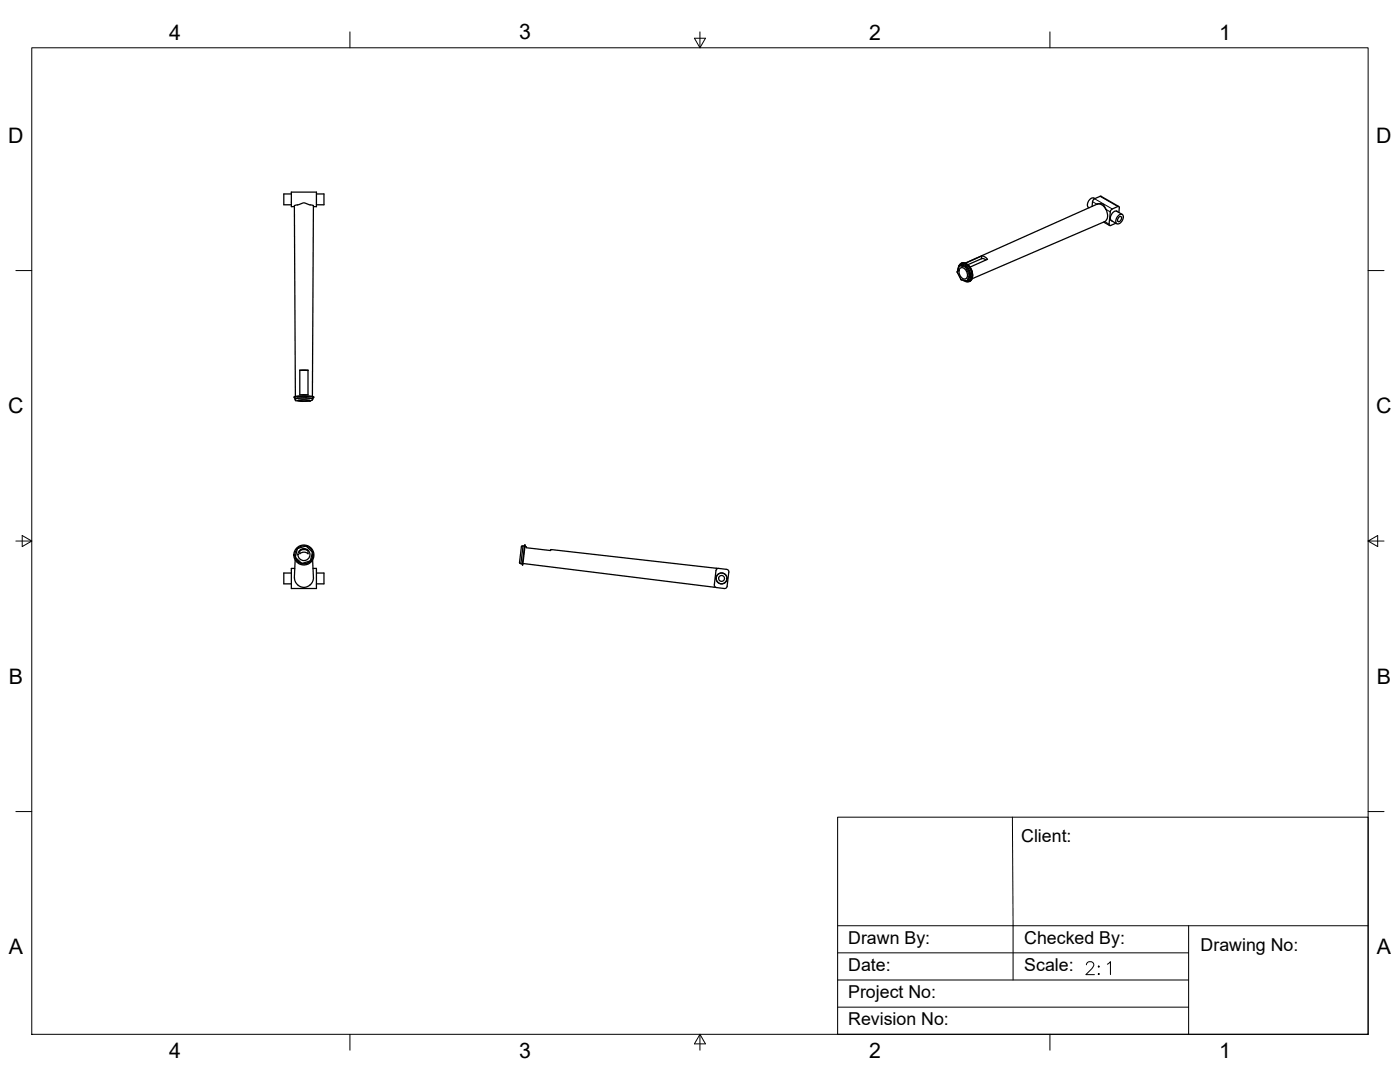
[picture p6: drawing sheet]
<svg xmlns="http://www.w3.org/2000/svg" width="559mm" height="432mm" viewBox="0 0 559 432" stroke-linecap="round" stroke-linejoin="round" font-family="sans-serif">
<!-- layer: Visible -->
<g fill="none" stroke="#000" stroke-width=".51">
<path d="M116.3 77.4h-3v4.3h3M126.3 77.4h3v4.3h-3M437 79.3a2.27 2.27 0 0 0-3 2.5l.5 1M439.5 78.3l7.1 4.1M439.5 78.3l-2.9 1.2-.4 .6-.3 2.3M117.5 82.5h-1.2v-5.8h10v5.8h-1.2M117.5 82.1l.4 76.1M118.8 81.8l2.3-.8 2.7 .8M118.8 81.8l-1.3 .3M123.8 81.8l1.3 .3-.4 76.1M434.5 82.8l.2 .1M437.9 81.5a2.84 2.84 0 0 1 3.5 2"/>
<path d="M437.9 81.5l1.2-.2 1.1 .1 1.2 2.1M437.9 81.5l-52.6 23.5M440.5 88.6l2.4 1.4M441.4 83.5a3.6 3.6 0 0 1-.5 5l-52.9 22.8M443.4 87.9l2.4 1.4M444 83.4l-.8 1.1-.5 5 .1 .5h.5M445.4 89.1l-2.1 .9M445.6 84.2l2.3 1.4M446 84.5a2.29 2.29 0 0 0-2.8 2.7l.2 .7 .5 .3M446.5 86a1.08 1.08 0 0 1 1.4-.4 1.08 1.08 0 0 1 .4 1.5 2.23 2.23 0 0 1-2.7 2.1l-.2-1.4zM446.6 86.7l.6-.3a1.1 1.1 0 0 1 .2 1.4 1.1 1.1 0 0 1-1.3 .4v-.6zM446.8 83l-.2 1.8"/>
<path d="M446.8 83l-.4-.6-2.5 1M382.1 108.6l1.6 3.1M382.7 106.3l.9-1.2 1.4-.2 1.6 1 1.2 1.9 .4 1.7-.3 2-1.2 1-1.4-.2M382.9 106l-.6 1.7M382.9 106l-.8 2.6M383.1 105.8a3.2 3.2 0 0 1 4.2 2.9 2.37 2.37 0 0 1-2 3.6l-1-.5M383.1 107.2a1.95 1.95 0 0 1 2.9 1.7 1.46 1.46 0 0 1-.1 2 1.46 1.46 0 0 1-2.1-.1l-.7-1-.3-1.1zM383.3 105.7l2.5 .6M383.3 105.7l-.4 .3M383.4 105.6a2.94 2.94 0 0 1 4 2.2l.5 2.2a2.16 2.16 0 0 1-1.1 2M385.4 105.1l6.4-2.9-.1 1.1-5.4 2.3M385.8 106.3l1.5 3"/>
<path d="M386.7 112l-.4 .2M387.3 109.5l-.8 2.5-2.8-.3M387.4 109.3v.2M391.8 103.3h1l.7 .5M391.9 102.2l1.1 .3 1.1 1-6.9 3.1-.3-.4M117.7 158.8l-.4-.2 .3-.4 3.3-.3 3.9 .3 .5 .3-.4 .3M117.7 158.6v.6M117.7 158.6l1.8-.4h3.6l1.7 .3 .1 .7M117.9 159.3v.4M117.9 159.3l-.1-.2 .7-.2 3.1-.1 2.5 .1 .8 .2-.2 .2M117.9 159.3h.1M118.8 158.9l-.9 .4"/>
<path d="M118.9 159.8l2.4-.3 2.4 .3-2.4 .3zM119.7 147.7h3.2v9.8h-3.2zM119.7 147.9h3.2M122.2 158.8l2.5 .3v.4l-.9 .6-3.3 .1-2.6-.5M122.2 158.8l-3.4 .1M118.8 218.9l3.3-1 2.6 2.4M118.8 218.9l-.9 3.6 2.6 2.3 3.3-.9M119.7 219.8l1-.6h1.2l1 .6v1.2l-1.6-.7-1.6 .7zM120 219.5l1.6-.2 1 .2M208.7 218l-.6 .1-.8 6.5M209.4 217.9l-.7 .1-.8 7 .6 .1M209.4 217.6l-.9 7.8"/>
<path d="M209.5 217.5l-.1 .1M209.5 217.5l-1 7.9M209.5 218.1l.5 .1v.4l7.3 .8 2.5 .3 .1-.4 66.7 7.6M116.3 228.7h-3v4.3h3M117.6 226.8h-1.3v8.1h10v-8.1h-1.4M117.7 221.4v.1M117.8 223.4l-.3 7M117.9 222.3v.1M124.7 220.3v.1M124.7 220.5l-.9 3.4M124.7 220.4v.1M124.8 223.4l.3 7a4 4 0 0 1-3.9 4l-.6-.1a4 4 0 0 1-3.1-3.9"/>
<path d="M124.9 221.4a3.6 3.6 0 0 1-3.6 3.7 3.6 3.6 0 0 1-3.6-3.6M126.3 228.7h3v4.3h-3M207.4 224.6l.5 .2M208.5 225.5h.1M208.7 224.9l77 9.5M290 227.2l-3.1-.4-1 .5-.8 6.1 .5 1 3.5 .5 .8-.3 .3-.6M290 227.2l.7 .4 .2 .7-.7 5.7"/>
<circle cx="121.3" cy="221.5" r="4"/>
<circle cx="121.3" cy="221.3" r="2.39"/>
<circle cx="121.3" cy="221.4" r="3.6"/>
<circle cx="288" cy="230.8" r="2.2"/>
<circle cx="288" cy="230.8" r="2.15"/>
<circle cx="288" cy="230.8" r="1.17"/>
</g>
<!-- layer: Visible Narrow -->
<g fill="none" stroke="#000" stroke-width=".4">
<path d="M436.9 79.3l7 4.1M439.1 78.4l7.1 4M436.1 80.5l1.7 1M440.9 88.4h.1M440.9 88.4l1.8 1.1M441.4 83.5l1.8 1.1M382.1 108.4v.2M382.1 108.6l1.5 3M382.1 108.6h.1M382.8 106.2a2.1 2.1 0 0 1 3.7-.2 4.8 4.8 0 0 1 .9 5.9 1.76 1.76 0 0 1-1.9 .4M383 105.9l2.4 .5M383.1 105.8l-.2 .2"/>
<path d="M383.1 105.8l-.1 .1M383.3 105.7l-.3 .2M383.6 111.6h.1M383.6 111.6l.1 .1M383.6 111.6l2.4 .5M383.8 105a4.3 4.3 0 0 1 4.4 4.9l-.4 1.7-.8 .7a4.3 4.3 0 0 0-.6-6.5l-1.1-.7zM385.3 106.6l-2.4-.5-.8 2.5M385.3 106.6l1.5 3M385.4 106.4l-.1 .2M385.4 106.4l.2 .1M385.5 106.5l1.6 3M385.5 106.5l-.2 .1"/>
<path d="M385.7 106.2l-.3 .2M385.8 106.3l-.3 .2M386 112l.1 .2M386 112l.2 .2M386.8 109.6h.3M386.8 109.6l-.8 2.5M387 109.4l-.2 .2M387.1 109.4v.2M387.1 109.6l-.9 2.5 .3-.1M387.3 109.3l-.2 .2M387.3 109.5l-.2 .1"/>
</g>
<!-- layer: Border -->
<g fill="none" stroke="#000" stroke-width=".4">
<path d="M12.7 19.1h533.4v393.7h-533.4zM139.7 12.7v6.4M277.2 15.3h4.4l-2.2 3.8zM279.4 12.7v6.4M419.1 12.7v6.4M6.3 108h6.4M546.1 108h6.3M6.3 215.9h6.4M8.9 213.7l3.8 2.2-3.8 2.2zM546.1 215.9l3.8 2.2v-4.4l-3.8 2.2h6.3M6.3 323.9h6.4M546.1 323.9h6.3"/>
<path d="M139.7 412.8v6.3M279.4 412.8l2.2 3.8h-4.4zM279.4 412.8v6.3M419.1 412.8v6.3"/>
</g>
<!-- layer: Titleblock -->
<path d="M334.3 326.1h211.8v86.7h-211.8zM404.1 326.1l.3 65M334.3 369.4h211.8M474.4 369.4v43.4M334.3 391.1h140.1M334.3 380.3h140.1M433.6 385l.5-1 1.5-.2a1.28 1.28 0 0 1 .8 2l-3 3.2h3.4M438.3 385.8l.3-.3 .2 .3-.2 .2zM438.6 388.5l.2 .2-.2 .3-.3-.3zM442 384.8l1.2-1v5.2M334.3 401.9h140.1" fill="none" stroke="#000" stroke-width=".4"/>
<g font-size="8.5">
<text x="67.5" y="15.8">4</text>
<text x="207.2" y="15.7">3</text>
<text x="346.9" y="15.8">2</text>
<text x="486.6" y="15.8">1</text>
<text x="3.3" y="57">D</text>
<text x="549.3" y="57">D</text>
<text x="3.3" y="165">C</text>
<text x="549.3" y="165">C</text>
<text x="3.5" y="272.9">B</text>
<text x="549.6" y="272.9">B</text>
<text x="3.5" y="380.9">A</text>
<text x="549.6" y="380.9">A</text>
<text x="67.5" y="422.2">4</text>
<text x="207.2" y="422.1">3</text>
<text x="346.9" y="422.2">2</text>
<text x="486.6" y="422.2">1</text>
</g>
<g font-size="7.1">
<text x="407.6" y="336.2">Client:</text>
<text x="338.6" y="376.6">Drawn By:</text>
<text x="408.8" y="376.7">Checked By:</text>
<text x="479.2" y="379.6">Drawing No:</text>
<text x="338.6" y="387.4">Date:</text>
<text x="408.8" y="387.5">Scale:</text>
<text x="338.6" y="398.3">Project No:</text>
<text x="338.5" y="409.1">Revision No:</text>
</g>
</svg>
